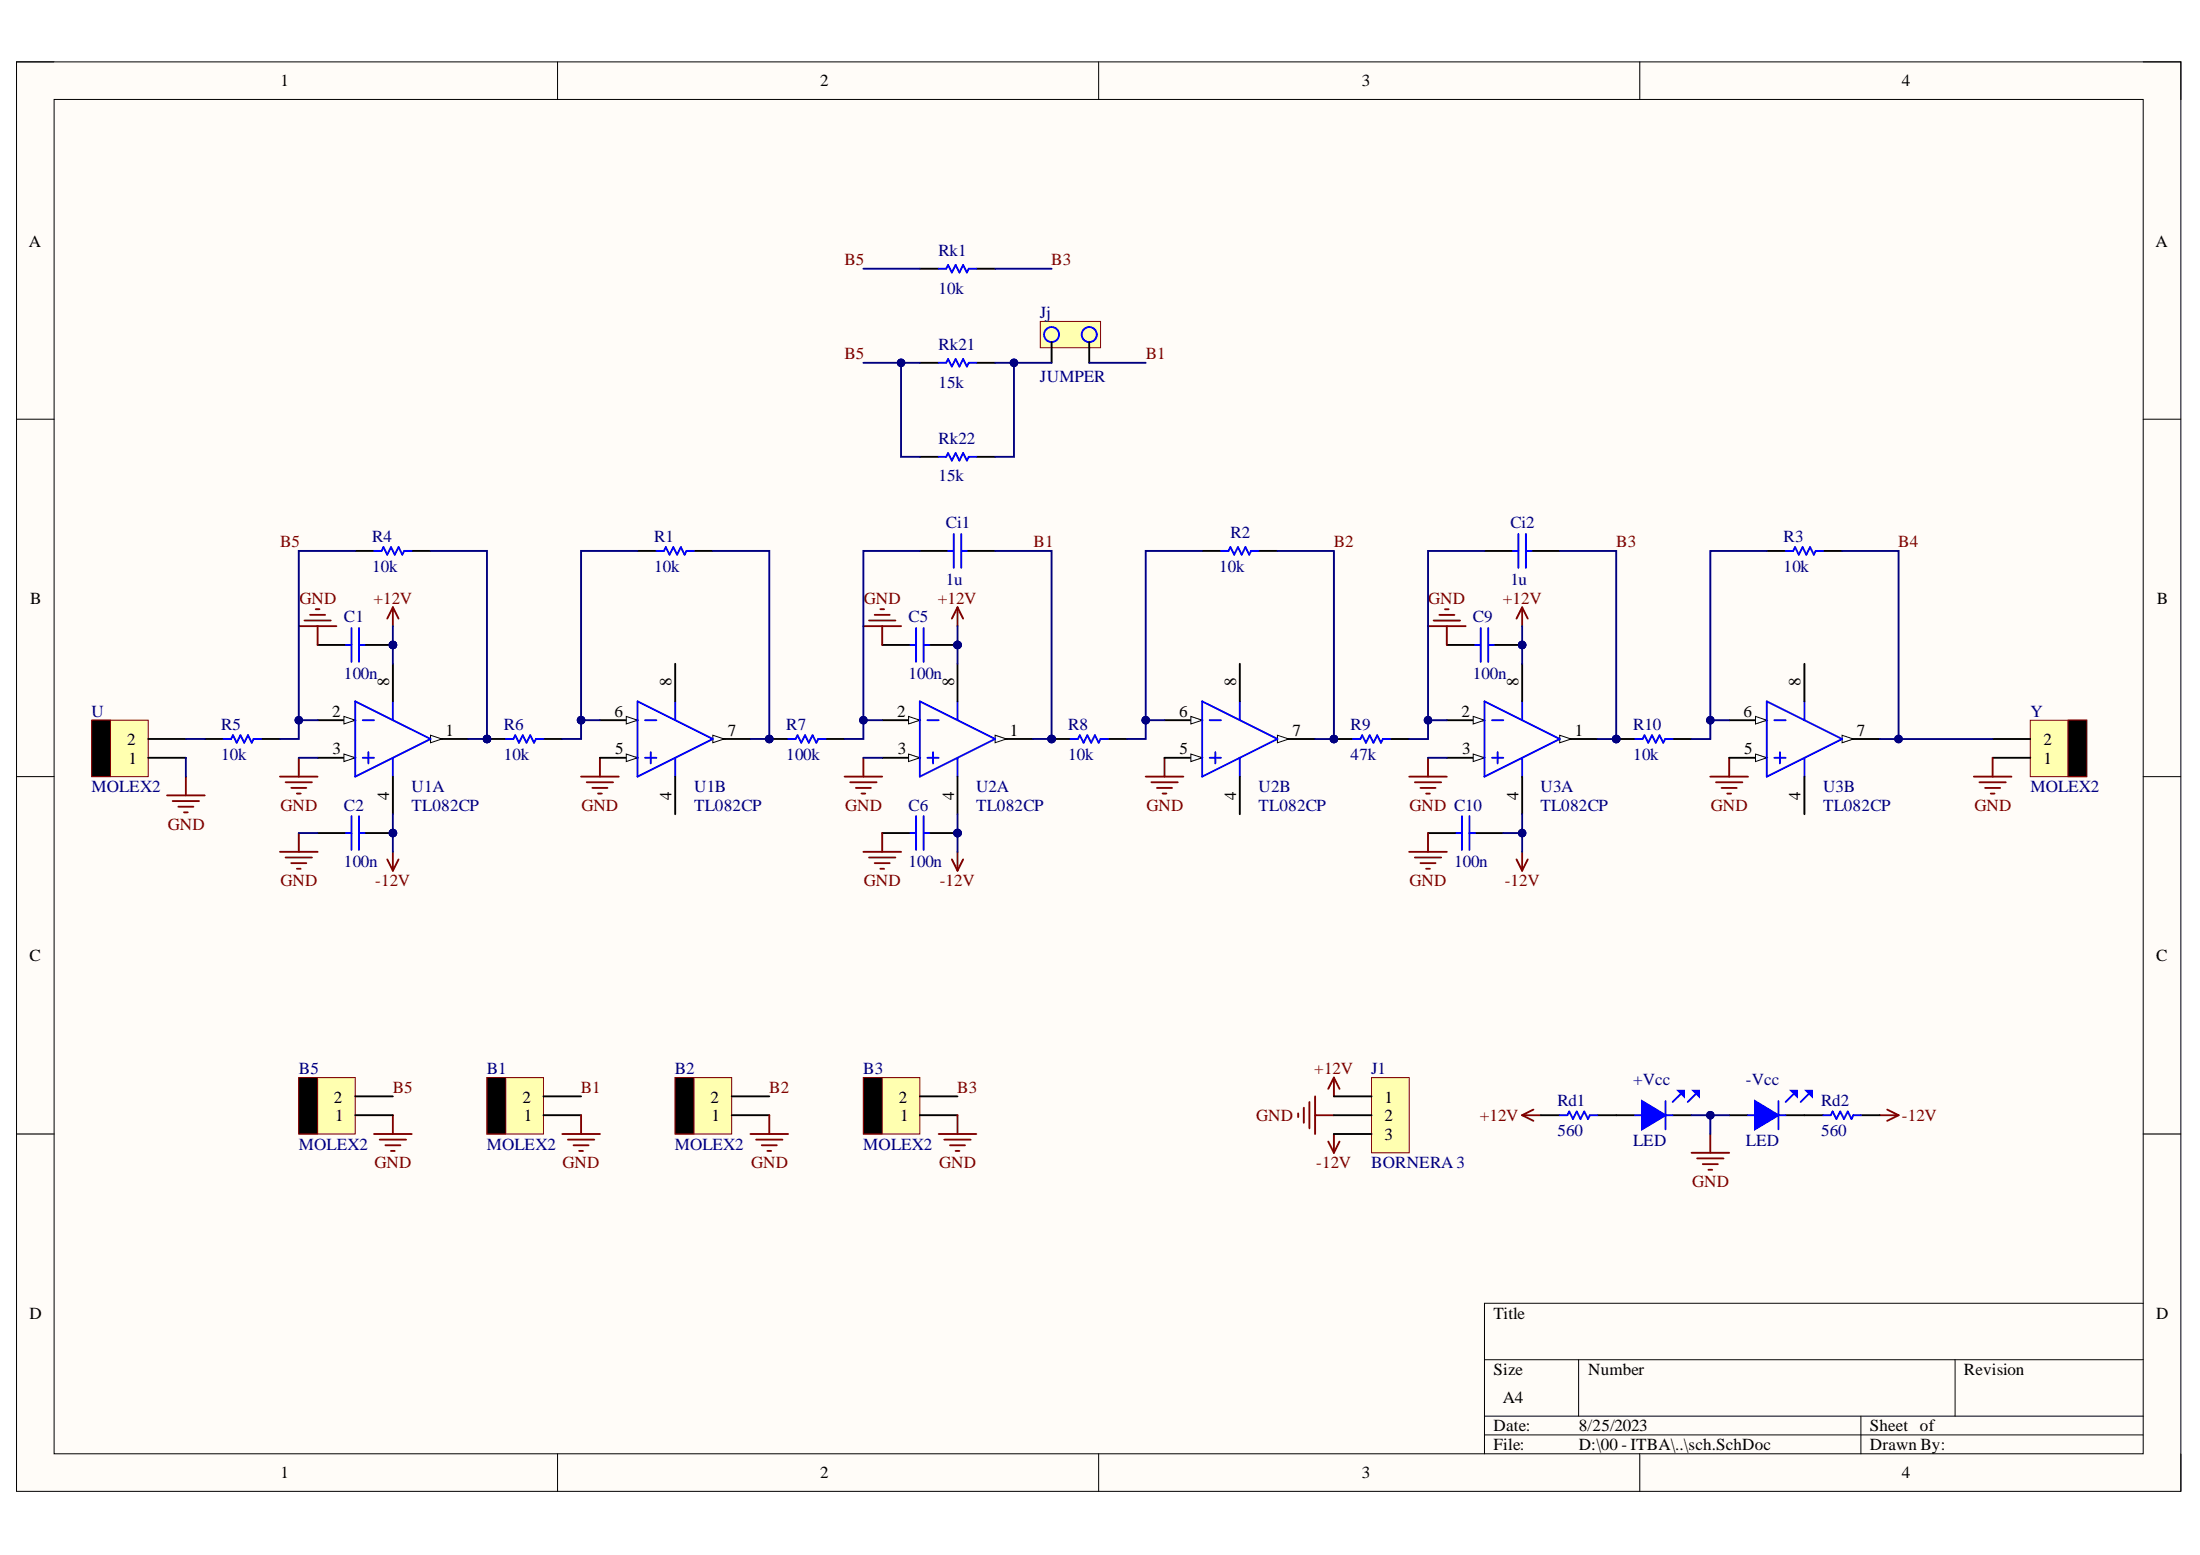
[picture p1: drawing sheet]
# Altium project PCB_Project.PrjPcb
1 sheet, 36 parts. Net scope: global (net labels, ports and power ports of the same name join across sheets).
Board file: pcb.PcbDoc

## Sheet sch.SchDoc
size A4; SheetNumber: 1; SheetTotal: 1

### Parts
+Vcc  LED  [LED3]
-Vcc  LED  [LED3]
B1  MOLEX2  [MOLEX2]
B2  MOLEX2  [MOLEX2]
B3  MOLEX2  [MOLEX2]
B5  MOLEX2  [MOLEX2]
C1  100n  [CAP200]
C2  100n  [CAP100]
C5  100n  [CAP200]
C6  100n  [CAP100]
C9  100n  [CAP200]
C10  100n  [CAP100]
Ci1  1u  [CAP100]
Ci2  1u  [CAP100]
J1  BORNERA 3  [BORNERA3]
Jj  JUMPER  [JUMPER2]
R1  10k  [RES300]
R2  10k  [RES300]
R3  10k  [RES300]
R4  10k  [RES300]
R5  10k  [RES300]
R6  10k  [RES300]
R7  100k  [RES300]
R8  10k  [RES300]
R9  47k  [RES300]
R10  10k  [RES300]
Rd1  560  [RES300]
Rd2  560  [RES300]
Rk1  10k  [RES300]
Rk21  15k  [RES300]
Rk22  15k  [RES400]
U  MOLEX2  [MOLEX2]
U1  TL082CP  [P0008A]  (parts A,B of 2)
U2  TL082CP  [P0008A]  (parts A,B of 2)
U3  TL082CP  [P0008A]  (parts A,B of 2)
Y  MOLEX2  [MOLEX2]

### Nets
+12V: C1.1 C5.1 C9.1 J1.1 Rd1.1 U1.8(VCC+) U2.8(VCC+) U3.8(VCC+)
-12V: C2.1 C6.1 C10.1 J1.3 Rd2.2 U1.4(VCC-) U2.4(VCC-) U3.4(VCC-)
GND: +Vcc.2 -Vcc.1 B1.1 B2.1 B3.1 B5.1 C1.2 C2.2 C5.2 C6.2 C9.2 C10.2 J1.2 U.1 U1.3(IN1+) U1.5(IN2+) U2.3(IN1+) U2.5(IN2+) U3.3(IN1+) U3.5(IN2+) Y.1
B1: B1.2 Ci1.1 Jj.1 R8.1 U2.1(OUT1)
B2: B2.2 R2.2 R9.1 U2.7(OUT2)
B3: B3.2 Ci2.1 R10.1 Rk1.2 U3.1(OUT1)
B4: R3.2 U3.7(OUT2) Y.2
B5: B5.2 R4.1 R5.2 Rk1.1 Rk21.1 Rk22.1 U1.2(IN1-)
Net+Vcc_1: +Vcc.1 Rd1.2
Net-Vcc_2: -Vcc.2 Rd2.1
NetCi1_2: Ci1.2 R7.2 U2.2(IN1-)
NetCi2_2: Ci2.2 R9.2 U3.2(IN1-)
NetJj_2: Jj.2 Rk21.2 Rk22.2
NetR1_1: R1.1 R6.2 U1.6(IN2-)
NetR1_2: R1.2 R7.1 U1.7(OUT2)
NetR2_1: R2.1 R8.2 U2.6(IN2-)
NetR3_1: R3.1 R10.2 U3.6(IN2-)
NetR4_2: R4.2 R6.1 U1.1(OUT1)
NetR5_1: R5.1 U.2
